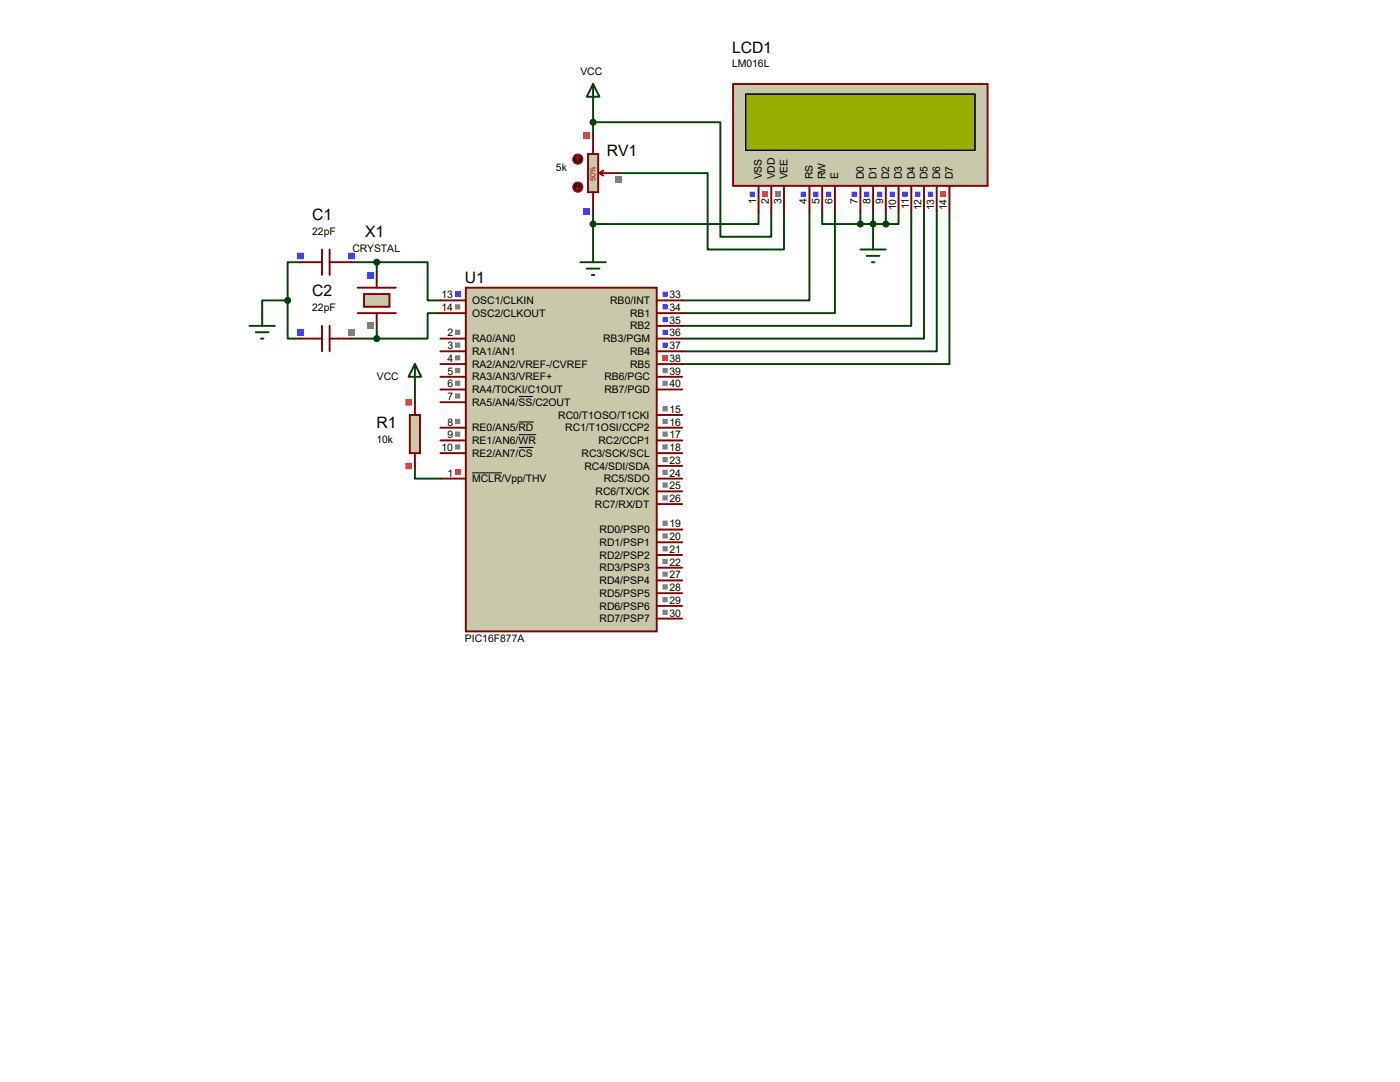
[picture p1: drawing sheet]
<svg xmlns="http://www.w3.org/2000/svg" width="279mm" height="216mm" viewBox="0 0 279 216" stroke-linecap="round" stroke-linejoin="round" font-family="sans-serif">
<g fill="none" stroke="#004000" stroke-width=".38">
<path d="M118.4 24.4h25.4v22.8h10.1v-5M118.4 21.8v5.1M123.4 34.5h17.8v15.3h15.3v-7.6M57.4 59.9v7.7h2.5M57.4 59.9h-5.1v2.6M59.9 52.3h-2.5v7.6M70.1 52.3h5.1M75.2 52.3h10.1v7.6h2.6M75.2 52.3v2.6M118.4 42.2v7.6M151.4 42.2v2.5h-33M161.5 42.2v17.7h-25.4"/>
<path d="M164.1 42.2v2.5h7.6M166.6 42.2v20.3h-30.5M171.7 42.2v2.5M171.7 44.7h5.1M174.2 42.2v5M176.8 42.2v2.5M179.3 42.2v2.5h-2.5M181.9 42.2v22.8h-45.8M184.4 42.2v25.4h-48.3M186.9 42.2v27.9h-50.8M189.5 42.2v30.4h-53.4M70.1 67.6h5.1"/>
<path d="M75.2 65v2.6M82.8 77.7v2.6M87.9 62.5h-2.6v5.1h-10.1M82.8 93v2.5h5.1"/>
</g>
<path d="M93 57.4h38.1v68.6h-38.1z" fill="#c8c8aa" stroke="#800000" stroke-width=".38"/>
<g fill="none" stroke="#800000" stroke-width=".38">
<path d="M87.9 59.9h5.1M131.1 59.9h5M87.9 67.6h5.1M87.9 70.1h5.1M87.9 72.6h5.1M87.9 77.7h5.1M87.9 62.5h5.1M87.9 75.2h5.1M131.1 67.6h5M131.1 70.1h5M131.1 72.6h5M131.1 77.7h5"/>
<path d="M131.1 62.5h5M131.1 75.2h5M131.1 65h5M87.9 80.3h5.1M87.9 85.3h5.1M87.9 87.9h5.1M87.9 90.4h5.1M87.9 95.5h5.1M131.1 85.3h5M131.1 87.9h5M131.1 90.4h5M131.1 98h5"/>
<path d="M131.1 95.5h5M131.1 93h5M131.1 82.8h5M131.1 105.7h5M131.1 108.2h5M131.1 118.4h5M131.1 115.8h5M131.1 113.3h5M131.1 110.7h5M131.1 100.6h5M131.1 123.4h5M131.1 120.9h5"/>
</g>
<path d="M103.5 79.1h2.8M94.2 94.4h6M103.5 84.2h3.1M103.5 86.7h3.5M103.5 89.3h3" fill="none" stroke="#000" stroke-width=".2"/>
<path d="M90.8 65.8h1.1v1h-1.1zM90.8 68.3h1.1v1.1h-1.1zM90.8 70.9h1.1v1h-1.1zM90.8 75.9h1.1v1.1h-1.1zM90.8 78.5h1.1v1h-1.1zM90.8 83.6h1.1v1h-1.1zM90.8 86.1h1.1v1.1h-1.1zM90.8 88.6h1.1v1.1h-1.1z" fill-rule="evenodd" fill="#808080"/>
<path d="M90.8 58.2h1.1v1h-1.1z" fill="#4040ff"/>
<path d="M90.8 60.7h1.1v1.1h-1.1zM132.2 83.6h1.1v1h-1.1zM132.2 86.1h1.1v1.1h-1.1zM132.2 88.6h1.1v1.1h-1.1zM132.2 103.9h1.1v1h-1.1zM132.2 106.4h1.1v1.1h-1.1zM132.2 75.9h1.1v1.1h-1.1zM132.2 73.4h1.1v1.1h-1.1z" fill-rule="evenodd" fill="#808080"/>
<path d="M132.2 70.9h1.1v1h-1.1z" fill="#ff4040"/>
<path d="M132.2 68.3h1.1v1.1h-1.1zM132.2 65.8h1.1v1h-1.1zM132.2 63.2h1.1v1.1h-1.1zM132.2 60.7h1.1v1.1h-1.1zM132.2 58.2h1.1v1h-1.1z" fill-rule="evenodd" fill="#4040ff"/>
<path d="M132.2 121.7h1.1v1h-1.1zM132.2 119.1h1.1v1.1h-1.1zM132.2 116.6h1.1v1h-1.1zM132.2 114h1.1v1.1h-1.1zM132.2 111.5h1.1v1.1h-1.1zM132.2 109h1.1v1h-1.1zM132.2 98.8h1.1v1.1h-1.1zM132.2 96.3h1.1v1h-1.1zM132.2 93.7h1.1v1.1h-1.1zM132.2 91.2h1.1v1h-1.1zM90.8 73.4h1.1v1.1h-1.1zM132.2 81h1.1v1.1h-1.1z" fill-rule="evenodd" fill="#808080"/>
<path d="M90.8 93.7h1.1v1.1h-1.1z" fill="#ff4040"/>
<path d="M81.8 82.8h2v7.6h-2z" fill="#c8c8aa" stroke="#800000" stroke-width=".38"/>
<path d="M82.8 80.3v2.5M82.8 90.4v2.6" fill="none" stroke="#800000" stroke-width=".38"/>
<path d="M80.9 79.6h1.3v1.3h-1.3zM80.9 92.3h1.3v1.3h-1.3z" fill-rule="evenodd" fill="#ff4040"/>
<path d="M49.8 65h5.1M51.1 66.3h2.5M52.1 67.6h.5M52.3 62.5v2.5M82.8 72.6l1.3 2.6h-2.6zM82.8 72.6v5.1" fill="none" stroke="#004000" stroke-width=".38"/>
<path d="M71.4 57.4h7.6M71.4 62.5h7.6" fill="none" stroke="#800000" stroke-width=".38"/>
<path d="M72.6 58.7h5.1v2.5h-5.1z" fill="#c8c8aa" stroke="#800000" stroke-width=".38"/>
<path d="M75.2 54.9v2.5M75.2 62.5v2.5" fill="none" stroke="#800000" stroke-width=".38"/>
<path d="M73.3 54.2h1.3v1.3h-1.3z" fill="#4040ff"/>
<path d="M73.3 64.4h1.3v1.3h-1.3z" fill="#808080"/>
<path d="M59.9 52.3h4.4M64.3 49.8v5.1M65.8 49.8v5.1M65.8 52.3h4.3" fill="none" stroke="#800000" stroke-width=".38"/>
<path d="M69.5 50.4h1.3v1.3h-1.3zM59.3 50.4h1.3v1.3h-1.3z" fill-rule="evenodd" fill="#4040ff"/>
<path d="M59.9 67.6h4.4M64.3 65v5.1M65.8 65v5.1M65.8 67.6h4.3" fill="none" stroke="#800000" stroke-width=".38"/>
<path d="M69.5 65.7h1.3v1.3h-1.3z" fill="#808080"/>
<path d="M59.3 65.7h1.3v1.3h-1.3z" fill="#4040ff"/>
<g fill="#004000" stroke="#004000" stroke-width=".38">
<circle cx="75.2" cy="52.3" r=".51"/>
<circle cx="75.2" cy="67.6" r=".51"/>
<circle cx="57.4" cy="59.9" r=".51"/>
</g>
<path d="M146.3 16.8h50.8v20.3h-50.8z" fill="#c8c8aa" stroke="#800000" stroke-width=".38"/>
<path d="M148.8 18.8h45.8v11.2h-45.8z" fill="#324600" stroke="#000" stroke-width=".25"/>
<path d="M148.8 18.8h45.8v11.2h-45.8z" fill="#96af00" stroke="#000" stroke-width=".25"/>
<g fill="none" stroke="#800000" stroke-width=".38">
<path d="M151.4 37.1v5.1M153.9 37.1v5.1M156.5 37.1v5.1M161.5 37.1v5.1M164.1 37.1v5.1M166.6 37.1v5.1M171.7 37.1v5.1M174.2 37.1v5.1M176.8 37.1v5.1M179.3 37.1v5.1M181.9 37.1v5.1M184.4 37.1v5.1"/>
<path d="M186.9 37.1v5.1M189.5 37.1v5.1"/>
</g>
<path d="M187.7 38.2h1.1v1.1h-1.1z" fill="#ff4040"/>
<path d="M185.2 38.2h1v1.1h-1zM182.6 38.2h1.1v1.1h-1.1zM180.1 38.2h1v1.1h-1zM177.5 38.2h1.1v1.1h-1.1zM175 38.2h1.1v1.1h-1.1zM172.5 38.2h1v1.1h-1zM169.9 38.2h1.1v1.1h-1.1zM164.8 38.2h1.1v1.1h-1.1zM162.3 38.2h1.1v1.1h-1.1zM159.8 38.2h1v1.1h-1zM149.6 38.2h1.1v1.1h-1.1z" fill-rule="evenodd" fill="#4040ff"/>
<path d="M152.1 38.2h1.1v1.1h-1.1z" fill="#ff4040"/>
<path d="M154.7 38.2h1v1.1h-1z" fill="#808080"/>
<path d="M118.4 16.8l1.2 2.5h-2.5zM118.4 16.8v5M115.8 52.3h5.1M117.1 53.6h2.5M118.1 54.9h.5M118.4 49.8v2.5M171.7 49.8h5.1M173 51.1h2.5M174 52.3h.5M174.2 47.2v2.6" fill="none" stroke="#004000" stroke-width=".38"/>
<g fill="#004000" stroke="#004000" stroke-width=".38">
<circle cx="171.7" cy="44.7" r=".51"/>
<circle cx="174.2" cy="44.7" r=".51"/>
<circle cx="176.8" cy="44.7" r=".51"/>
</g>
<path d="M117.3 30.7h2.1v7.7h-2.1z" fill="#c8c8aa" stroke="#800000" stroke-width=".38"/>
<path d="M118.4 26.9v3.8M118.4 38.4v3.8M119.6 34.5l.8 .6M119.6 34.5h3.8M120.4 34l-.8 .5" fill="none" stroke="#800000" stroke-width=".38"/>
<circle cx="115.3" cy="31.7" r="1.02" fill="#400000" stroke="#f00" stroke-width=".2"/>
<path d="M115.3 31.2l-.2 .3M115.3 31.2l.3 .3M115.3 31.2v1.1" fill="none" stroke="#f00" stroke-width=".2"/>
<circle cx="115.3" cy="37.3" r="1.02" fill="#400000" stroke="#f00" stroke-width=".2"/>
<path d="M115.1 37.6l.2 .2M115.3 36.8v1M115.6 37.6l-.3 .2" fill="none" stroke="#f00" stroke-width=".2"/>
<path d="M116.5 41.5h1.3v1.3h-1.3z" fill="#4040ff"/>
<path d="M116.5 26.3h1.3v1.3h-1.3z" fill="#ff4040"/>
<path d="M122.8 35.2h1.3v1.3h-1.3z" fill="#808080"/>
<g fill="#004000" stroke="#004000" stroke-width=".38">
<circle cx="118.4" cy="24.4" r=".51"/>
<circle cx="118.4" cy="44.7" r=".51"/>
</g>
<g font-size="3.1">
<text x="146.1" y="10.5">LCD1</text>
<text x="121.1" y="31.2">RV1</text>
<text x="62.3" y="43.9">C1</text>
<text x="72.9" y="47.4">X1</text>
<text x="62.3" y="59.1">C2</text>
<text x="92.8" y="56.6">U1</text>
<text x="75.1" y="85.5">R1</text>
</g>
<g font-size="2.1">
<text x="115.8" y="14.9">VCC</text>
<text x="146.1" y="13.4">LM016L</text>
<text x="111" y="34.1">5k</text>
<text x="152.1" y="35.8" transform="rotate(-90 152.1 35.8)">VSS</text>
<text x="154.6" y="35.8" transform="rotate(-90 154.6 35.8)">VDD</text>
<text x="157.1" y="35.8" transform="rotate(-90 157.1 35.8)">VEE</text>
<text x="162.2" y="35.8" transform="rotate(-90 162.2 35.8)">RS</text>
<text x="164.8" y="35.8" transform="rotate(-90 164.8 35.8)">RW</text>
<text x="167.3" y="35.8" transform="rotate(-90 167.3 35.8)">E</text>
<text x="172.4" y="35.8" transform="rotate(-90 172.4 35.8)">D0</text>
<text x="174.9" y="35.8" transform="rotate(-90 174.9 35.8)">D1</text>
<text x="177.5" y="35.8" transform="rotate(-90 177.5 35.8)">D2</text>
<text x="180" y="35.8" transform="rotate(-90 180 35.8)">D3</text>
<text x="182.5" y="35.8" transform="rotate(-90 182.5 35.8)">D4</text>
<text x="185.1" y="35.8" transform="rotate(-90 185.1 35.8)">D5</text>
<text x="187.6" y="35.8" transform="rotate(-90 187.6 35.8)">D6</text>
<text x="190.2" y="35.8" transform="rotate(-90 190.2 35.8)">D7</text>
<text x="150.9" y="40.8" transform="rotate(-90 150.9 40.8)">1</text>
<text x="153.4" y="40.8" transform="rotate(-90 153.4 40.8)">2</text>
<text x="156" y="40.8" transform="rotate(-90 156 40.8)">3</text>
<text x="161" y="40.8" transform="rotate(-90 161 40.8)">4</text>
<text x="163.6" y="40.8" transform="rotate(-90 163.6 40.8)">5</text>
<text x="166.1" y="40.8" transform="rotate(-90 166.1 40.8)">6</text>
<text x="171.2" y="40.8" transform="rotate(-90 171.2 40.8)">7</text>
<text x="173.7" y="40.8" transform="rotate(-90 173.7 40.8)">8</text>
<text x="176.3" y="40.8" transform="rotate(-90 176.3 40.8)">9</text>
<text x="178.8" y="42" transform="rotate(-90 178.8 42)">10</text>
<text x="181.4" y="41.8" transform="rotate(-90 181.4 41.8)">11</text>
<text x="183.9" y="42" transform="rotate(-90 183.9 42)">12</text>
<text x="186.4" y="42" transform="rotate(-90 186.4 42)">13</text>
<text x="189" y="42" transform="rotate(-90 189 42)">14</text>
<text x="62.3" y="46.8">22pF</text>
<text x="70.3" y="50.2">CRYSTAL</text>
<text x="88.1" y="59.5">13</text>
<text x="133.6" y="59.5">33</text>
<text x="62.3" y="62.1">22pF</text>
<text x="88.1" y="62.1">14</text>
<text x="94.2" y="60.7">OSC1/CLKIN</text>
<text x="94.2" y="63.2">OSC2/CLKOUT</text>
<text x="121.8" y="60.7">RB0/INT</text>
<text x="125.7" y="65.7">RB2</text>
<text x="125.7" y="63.2">RB1</text>
<text x="133.6" y="64.6">35</text>
<text x="133.6" y="62.1">34</text>
<text x="89.3" y="67.1">2</text>
<text x="89.3" y="69.7">3</text>
<text x="94.2" y="68.3">RA0/AN0</text>
<text x="94.2" y="70.8">RA1/AN1</text>
<text x="120.4" y="68.3">RB3/PGM</text>
<text x="125.7" y="70.8">RB4</text>
<text x="133.6" y="69.7">37</text>
<text x="133.6" y="67.1">36</text>
<text x="75.2" y="75.9">VCC</text>
<text x="89.3" y="72.2">4</text>
<text x="89.3" y="77.3">6</text>
<text x="89.3" y="74.8">5</text>
<text x="94.2" y="73.4">RA2/AN2/VREF-/CVREF</text>
<text x="94.2" y="75.9">RA3/AN3/VREF+</text>
<text x="120.6" y="75.9">RB6/PGC</text>
<text x="125.7" y="73.4">RB5</text>
<text x="133.6" y="77.3">40</text>
<text x="133.6" y="74.8">39</text>
<text x="133.6" y="72.2">38</text>
<text x="89.3" y="79.8">7</text>
<text x="94.2" y="78.4">RA4/T0CKI/C1OUT</text>
<text x="94.2" y="81">RA5/AN4/SS/C2OUT</text>
<text x="111.4" y="83.5">RC0/T1OSO/T1CKI</text>
<text x="120.6" y="78.4">RB7/PGD</text>
<text x="133.6" y="82.4">15</text>
<text x="75.1" y="88.3">10k</text>
<text x="89.3" y="84.9">8</text>
<text x="89.3" y="87.5">9</text>
<text x="94.2" y="86.1">RE0/AN5/RD</text>
<text x="94.2" y="88.6">RE1/AN6/WR</text>
<text x="112.8" y="86.1">RC1/T1OSI/CCP2</text>
<text x="119.5" y="88.6">RC2/CCP1</text>
<text x="133.6" y="84.9">16</text>
<text x="133.6" y="87.5">17</text>
<text x="88.1" y="90">10</text>
<text x="89.3" y="95.1">1</text>
<text x="94.2" y="91.1">RE2/AN7/CS</text>
<text x="116.1" y="91.1">RC3/SCK/SCL</text>
<text x="116.7" y="93.7">RC4/SDI/SDA</text>
<text x="133.6" y="90">18</text>
<text x="133.6" y="95.1">24</text>
<text x="133.6" y="92.5">23</text>
<text x="94.2" y="96.2">MCLR/Vpp/THV</text>
<text x="118.7" y="101.3">RC7/RX/DT</text>
<text x="118.9" y="98.8">RC6/TX/CK</text>
<text x="120.5" y="96.2">RC5/SDO</text>
<text x="133.6" y="100.2">26</text>
<text x="133.6" y="97.6">25</text>
<text x="119.7" y="106.4">RD0/PSP0</text>
<text x="133.6" y="105.2">19</text>
<text x="133.6" y="107.8">20</text>
<text x="119.7" y="108.9">RD1/PSP1</text>
<text x="119.7" y="111.5">RD2/PSP2</text>
<text x="133.6" y="112.9">22</text>
<text x="133.6" y="110.3">21</text>
<text x="119.7" y="119.1">RD5/PSP5</text>
<text x="119.7" y="116.5">RD4/PSP4</text>
<text x="119.7" y="114">RD3/PSP3</text>
<text x="133.6" y="117.9">28</text>
<text x="133.6" y="115.4">27</text>
<text x="119.7" y="124.2">RD7/PSP7</text>
<text x="119.7" y="121.6">RD6/PSP6</text>
<text x="133.6" y="123">30</text>
<text x="133.6" y="120.5">29</text>
<text x="92.8" y="128.1">PIC16F877A</text>
</g>
<text font-size="1.5" fill="#c00000" x="118.8" y="36" transform="rotate(-90 118.8 36)">50%</text>
</svg>
